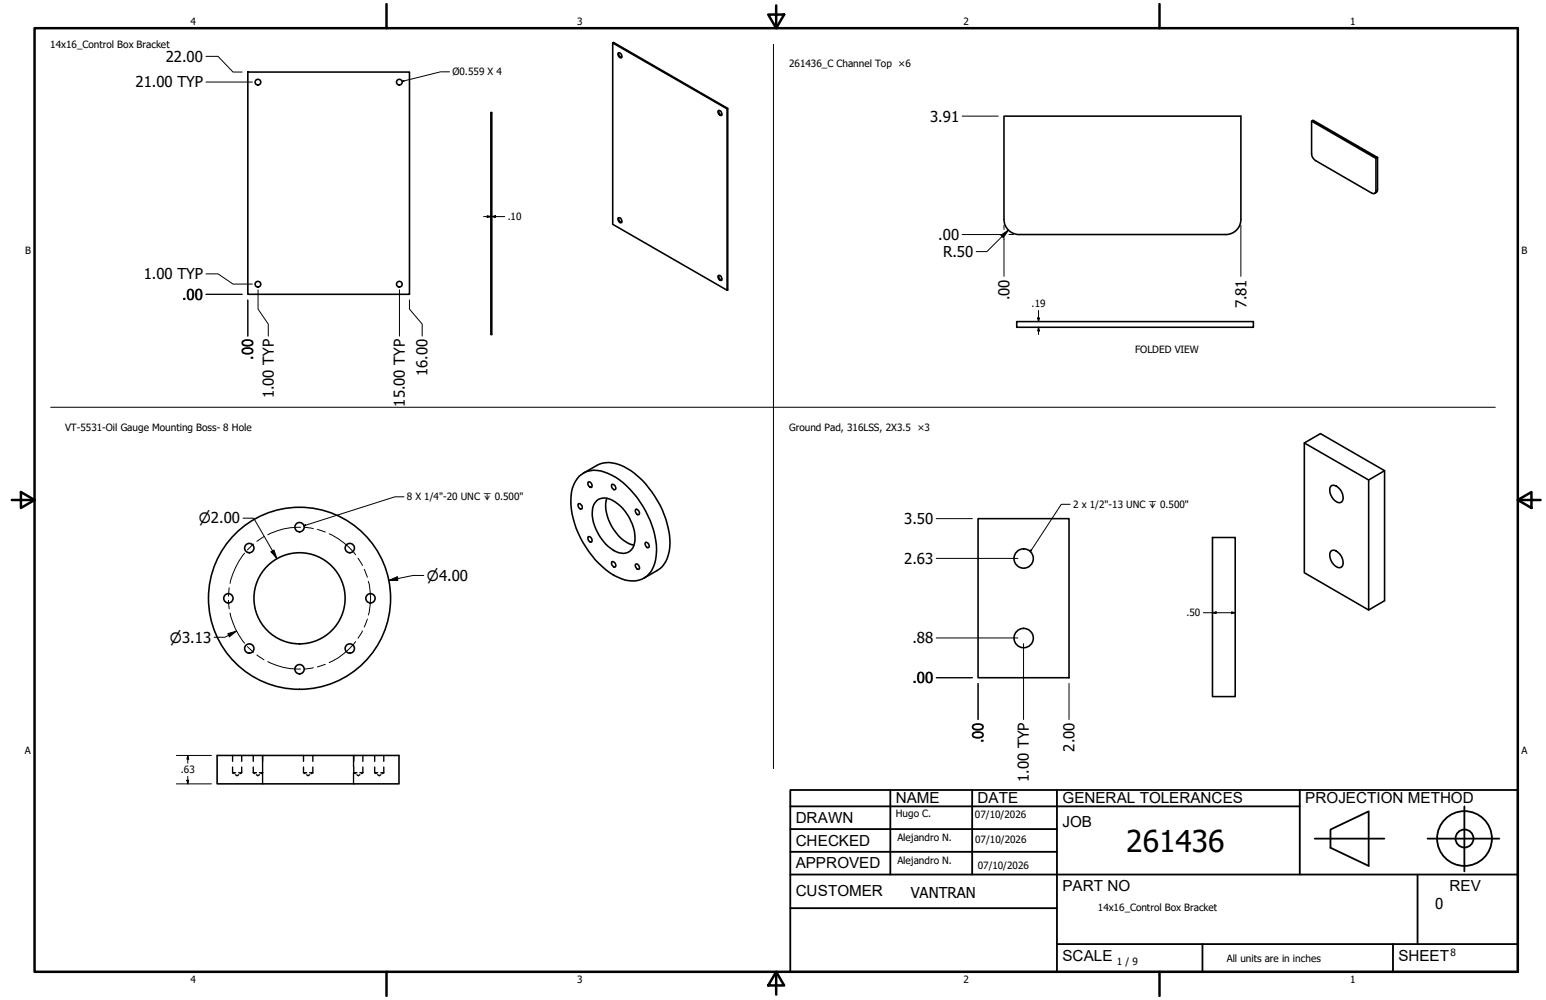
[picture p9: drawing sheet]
<svg xmlns="http://www.w3.org/2000/svg" width="432mm" height="279mm" viewBox="0 0 432 279" stroke-linecap="round" stroke-linejoin="round" font-family="sans-serif">
<!-- layer: Visible (ANSI) -->
<g fill="none" stroke="#000" stroke-width=".44">
<path d="M171.1 12l32 18.4v50.7l-32-18.4v-50.7l.3-.1 31.9 18.4v50.7l-.2 .1M172.6 14.9a.77 .77 0 0 1 1 .3 .77 .77 0 0 1-.2 1l-.6-.5zM172.8 14.7l.1 .8 .7 .6M69.2 20.1h45.2v62.1h-45.2zM137.1 31.4h.3v62.1h-.3zM200.7 30.9a.83 .83 0 0 1 .8 .5 .83 .83 0 0 1-.1 .9l-.5-.3a.81 .81 0 0 1-.2-1.1zM200.8 30.9l.1 .7 .6 .6M203.3 30.3l-.2 .1M366.3 33.8l.4-.2 18 10.4-.4 .3zM366.3 33.8v9.1a2.35 2.35 0 0 0 1.2 2l15.7 9.1a.74 .74 0 0 0 .8 0 .74 .74 0 0 0 .3-.7v-9M384.7 44v9l-.1 .6-.7 .4M172.7 60.8a.9 .9 0 0 1 .8 1.4 .99 .99 0 0 1-.8-1.4z"/>
<path d="M172.8 60.8v.4l.3 .6 .5 .3M200.7 77a.9 .9 0 0 1 .7 1.4 .94 .94 0 0 1-.7-1.4zM200.8 77l-.1 .3 .3 .7 .5 .2M284.7 65.5h57.7a4.2 4.2 0 0 0 4.2-4.2v-28.9h-66.2v28.9a4.2 4.2 0 0 0 4.2 4.2M284 89.9h66.1v1.5h-66.1zM161.8 133a7 7 0 0 1 8-.7 24.3 24.3 0 0 1 11.8 13.2 17.1 17.1 0 0 1 .7 13.3 6.4 6.4 0 0 1-8.8 2.9 22.8 22.8 0 0 1-10.7-10.1 21 21 0 0 1-2.9-15.3l.8-1.8zM162.9 132.2l3.8-2.2a9.1 9.1 0 0 1 9.5 1.5 26.2 26.2 0 0 1 10.9 21.3 7.8 7.8 0 0 1-3.5 6.6l-3.8 2.1M164.3 134.7a.98 .98 0 0 1 .9 1.4 .98 .98 0 0 1-.9-1.4zM166.6 140a4 4 0 0 1 5.2 .2 12.8 12.8 0 0 1 5.4 11.5 3.3 3.3 0 0 1-5.1 2.5 12.8 12.8 0 0 1-6.6-11.8 3.6 3.6 0 0 1 1.1-2.4zM169.5 139.2a11.8 11.8 0 0 0 3.2 10.5l2.2 1.7 2.1 .9M170.9 135.3a.98 .98 0 0 1 .9 1.5 .96 .96 0 0 1-.9-.5 .96 .96 0 0 1 0-1zM364.3 123.8l18 10.3 4.4-2.6-17.9-10.3-4.5 2.6v36.2l18 10.4 4.4-2.6v-36.3"/>
<path d="M371.9 135.7a3.1 3.1 0 0 1 3.3 3.6 1.2 1.2 0 0 1-.8 1.1 1.2 1.2 0 0 1-1.4-.4 3.2 3.2 0 0 1-1.1-4.3zM382.3 134.1v36.3M161.6 140.7a.98 .98 0 0 1 .9 1.5 .96 .96 0 0 1-.9-.5 .96 .96 0 0 1 0-1zM164.3 149.9a1.02 1.02 0 0 1 .9 1.5 1.02 1.02 0 0 1-.9-1.5zM170.9 156.9a1.02 1.02 0 0 1 .9 1.5 1.02 1.02 0 0 1-.9-1.5zM177.5 142.4l.1-.1a.98 .98 0 0 1 .8 1.5 .97 .97 0 0 1-.9-1.4zM177.6 157.6a.95 .95 0 0 1 .8 1.5 .98 .98 0 0 1-.8-1.5zM180.3 151.5a.98 .98 0 0 1 .9 1.5 .95 .95 0 0 1-.9-1.5zM273.2 144.9h25.4v44.5h-25.4zM338.6 150.2h6.4v44.4h-6.4zM371.9 153.9a2.45 2.45 0 0 1 2.7 1.5 2.17 2.17 0 0 1-.1 3.2 3.3 3.3 0 0 1-3.1-4zM60.6 211.1h50.8v7.9h-50.8z"/>
<circle cx="72" cy="23" r=".79"/>
<circle cx="111.5" cy="23" r=".79"/>
<circle cx="72" cy="79.4" r=".79"/>
<circle cx="111.5" cy="79.4" r=".79"/>
<circle cx="69.6" cy="153.1" r="1.3"/>
<circle cx="83.7" cy="147.3" r="1.3"/>
<circle cx="97.7" cy="153.1" r="1.3"/>
<circle cx="285.9" cy="156.1" r="2.7"/>
<circle cx="63.8" cy="167.2" r="1.3"/>
<circle cx="83.7" cy="167.2" r="12.7"/>
<circle cx="83.7" cy="167.2" r="25.4"/>
<circle cx="103.5" cy="167.2" r="1.3"/>
<circle cx="285.9" cy="178.3" r="2.7"/>
<circle cx="69.6" cy="181.2" r="1.3"/>
<circle cx="83.7" cy="187" r="1.3"/>
<circle cx="97.7" cy="181.2" r="1.3"/>
</g>
<!-- layer: Hidden (ANSI)-1 -->
<g fill="none" stroke="#000" stroke-width=".38">
<path d="M65 215.9h.8M65 211.1v1.6M65 214.3v1.6M65 215.9l.4 .3M65.8 216.5l.4 .2 .5-.2M66.7 215.9h.8M67.5 211.1v1.6M67.5 214.3v1.6M67.5 215.9l-.4 .3M70.7 215.9h.9M70.7 211.1v1.6M70.7 214.3v1.6"/>
<path d="M70.7 215.9l.5 .3M71.6 216.5l.4 .2 .5-.2M72.5 215.9h.8l-.4 .3M73.3 211.1v7.9M84.8 215.9h.9M84.8 211.1v1.6M84.8 214.3v1.6M84.8 215.9l.4 .3M85.7 216.5l.3 .2 .5-.2M86.5 215.9h.9M87.4 211.1v1.6M87.4 214.3v1.6"/>
<path d="M87.4 215.9l-.5 .3M98.7 211.1v3.1M98.7 215.8v3.2M98.8 215.9h.9M98.8 211.1v1.6M98.8 214.3v1.6M98.8 215.9l.5 .3M99.7 216.5l.4 .2 .4-.2M100.5 215.9h.8M101.3 211.1v1.6M101.3 214.3v1.6M101.3 215.9l-.3 .3"/>
<path d="M104.6 215.9h.9M104.6 211.1v1.6M104.6 214.3v1.6M104.6 215.9l.5 .3M105.5 216.5l.4 .2 .5-.2M106.4 215.9h.8M107.2 211.1v1.6M107.2 214.3v1.6M107.2 215.9l-.5 .3"/>
</g>
<!-- layer: Borde (ANSI) -->
<g fill="none" stroke="#000" stroke-width=".7">
<path d="M9.7 7.9h414.2v263.6h-414.2zM107.9 1.1v6.8M214.6 4.1h4.4l-2.2 3.8zM216.8 1.5v6.4M323.8 1.1v6.8M3.3 139.7h6.4M5.8 137.5l3.9 2.2-3.9 2.2zM423.9 139.7l3.8-2.2v4.4zM423.9 139.7h6.4M107.9 271.5v6.8M216.8 271.5l2.2 3.8h-4.4zM216.8 271.5v6.4"/>
<path d="M323.8 271.5v6.8"/>
</g>
<!-- layer: Title (ANSI)-1 -->
<g fill="none" stroke="#000" stroke-width=".51">
<path d="M220.7 220.7h203.2v50.8h-203.2zM220.7 225.3h142.3M220.7 231.6h74.5M220.7 238h74.5M248.7 220.7v23.6M271.5 220.7v23.6M295.2 220.7v50.8M363 220.7v23.6M367.2 234.3h19.5M371.6 231.8l10.7-5.1v15.2l-10.7-5zM398.7 234.3h20.1M409 225.3v18.2"/>
<path d="M220.7 244.3h203.2M220.7 253.7h74.5M395.9 244.3v19.5M295.2 263.8h128.7M335.9 263.8v7.7M389.1 263.8v7.7"/>
<circle cx="409" cy="234.3" r="7.7"/>
<circle cx="409" cy="234.3" r="2.51"/>
</g>
<g fill="none" stroke="#000" stroke-width=".28">
<path d="M216 12.4v202.4M14.2 113.8h403.4M68.3 154.6a20.1 20.1 0 0 0-4 8.4M70.8 152l-1.7 1.7M73.7 149.9l-1.9 1.4M83.9 147.3a18.2 18.2 0 0 0-9.1 2.1M85.2 147.3l2.3 .4M88.6 148l2.3 .7M91.9 149.2a19.2 19.2 0 0 1 7.4 5.8M100 156l1.2 2M101.7 159.1l.9 2.2M63.8 167.7l.2 2.4"/>
<path d="M64 164.2l-.2 2.4M64.3 171.3a19.2 19.2 0 0 0 4 8.4M99.3 179.3a19.2 19.2 0 0 1-7.4 5.8M101.2 176.3l-1.2 2M102.6 173l-.9 2.2M102.9 162.4a17.7 17.7 0 0 1 0 9.4M69.1 180.7l1.7 1.5M71.8 183l1.9 1.3M74.8 184.8a18.2 18.2 0 0 0 9.1 2.1M87.5 186.6l-2.3 .3M90.9 185.6l-2.3 .7"/>
</g>
<!-- layer: Cota (ANSI) -->
<g fill="none" stroke="#000" stroke-width=".28">
<path d="M57.5 15.7h3.4l4.2 4.4h2.5M57.5 22.9h13M268.7 32.4h10.1M57.5 76.5h3.4l4.2 2.9h5.4M135.1 60.5h2M136.1 60.3l1 .2-1 .3zM137.4 60.5l1-.2v.5zM137.4 60.5h3.6M268.7 65.5h10.8M279.5 65.7l2.2-1.4-1.5 2.1zM280.4 66.4v10.8M280.4 62.9v1.2"/>
<path d="M281.7 64.3l-6 6h-3M281.8 65.5h1.3M346.6 62.9v14.3M57.5 82.2h10.1M69.2 83.8v10.1M72.1 81v5.4l2.8 4.2v3.3M111.6 81v12.9M114.4 83.8v2.6l3.5 4.2v3.3M289.8 88.8h.5l-.2 1.1zM290.1 91.4l.2 1.1h-.5zM290.1 86.7v3.2M290.1 91.4v2.1"/>
<path d="M67.9 144.8h3l6.4 11.3M75.7 154.2l.8-.5 .8 2.4zM261.5 156h22.8M261.5 144.9h10.1M63.6 177l2.4-.7-1.9 1.6zM66 176.3l-3.2 1.8h-3M108.5 162.2l2.4-1 .2 1zM118.4 160.8h-3l-6.9 1.4M261.5 178.2h22.8M285.9 179.8v21.2M336.1 171.2h8.9M338.6 171.2l1.1-.3v.5z"/>
<path d="M344 170.9l1 .3-1 .2zM261.5 189.4h10.1M273.2 190.9v10.1M298.6 190.9v10.1M49.3 219h9.8M49.3 211.1h9.8M52.2 218h.5l-.2 1zM52.5 211.1l.2 1h-.5zM52.5 211.1v2.1M52.5 216.9v2.1"/>
</g>
<path d="M112.3 22.7l.5-.2v.2zM125.5 20.1h-2.4l-10.8 2.6M112.8 138.8h-2.5l-25.5 8.1M84.8 146.9l.5-.3 .1 .3zM288 153.6l.2 .2-.4 .3zM298.9 140.9h-2.5l-8.6 13.2" fill="none" stroke="#000" stroke-width=".28"/>
<path d="M112.3 22.7l.5-.2v.2zM84.8 146.9l.5-.3 .1 .3zM288 153.6l.2 .2-.4 .3z" fill="#000"/>
<!-- layer: Cota (ANSI) -->
<path d="M136.1 60.3l1 .2-1 .3zM137.4 60.5l1-.2v.5zM279.5 65.7l2.2-1.4-1.5 2.1zM289.8 88.8h.5l-.2 1.1zM290.1 91.4l.2 1.1h-.5zM75.7 154.2l.8-.5 .8 2.4zM63.6 177l2.4-.7-1.9 1.6zM108.5 162.2l2.4-1 .2 1zM338.6 171.2l1.1-.3v.5zM344 170.9l1 .3-1 .2zM52.2 218h.5l-.2 1zM52.5 211.1l.2 1h-.5z" fill="#000"/>
<text font-size="8.4" x="314.6" y="238.1">261436</text>
<g font-size="4.3">
<text x="250.2" y="224.2">NAME</text>
<text x="273" y="224.2">DATE</text>
<text x="296.7" y="224.3">GENERAL TOLERANCES</text>
<text x="364.6" y="224.3">PROJECTION METHOD</text>
<text x="222.2" y="229.9">DRAWN</text>
<text x="296.7" y="230.9">JOB</text>
<text x="222.2" y="236.3">CHECKED</text>
<text x="222.2" y="242.6">APPROVED</text>
<text x="222.2" y="250.3">CUSTOMER</text>
<text x="296.7" y="249">PART NO</text>
<text x="404.8" y="248.9">REV</text>
<text x="296.7" y="268.4">SCALE</text>
<text x="390.6" y="268.4">SHEET</text>
</g>
<g font-size="4.2">
<text x="46.3" y="17.3">22.00</text>
<text x="37.8" y="24.4">21.00 TYP</text>
<text x="259.8" y="34">3.91</text>
<text x="262.1" y="67.1">.00</text>
<text x="263.4" y="71.8">R.50</text>
<text x="40.1" y="78">1.00 TYP</text>
<text x="50.9" y="83.8">.00</text>
<text x="281.9" y="83.9" transform="rotate(-90 281.9 83.9)">.00</text>
<text x="348.1" y="86.2" transform="rotate(-90 348.1 86.2)">7.81</text>
<text x="70.7" y="100.6" transform="rotate(-90 70.7 100.6)">.00</text>
<text x="119.4" y="105.2" transform="rotate(-90 119.4 105.2)">16.00</text>
<text x="76.5" y="111.3" transform="rotate(-90 76.5 111.3)">1.00 TYP</text>
<text x="113.1" y="113.6" transform="rotate(-90 113.1 113.6)">15.00 TYP</text>
<text x="252.5" y="146.4">3.50</text>
<text x="252.5" y="157.5">2.63</text>
<text x="254.8" y="179.8">.88</text>
<text x="254.8" y="190.9">.00</text>
<text x="274.7" y="207.7" transform="rotate(-90 274.7 207.7)">.00</text>
<text x="300.1" y="210" transform="rotate(-90 300.1 210)">2.00</text>
<text x="287.4" y="218.5" transform="rotate(-90 287.4 218.5)">1.00 TYP</text>
<text x="254.4" y="250.8">VANTRAN</text>
<text x="400.9" y="254">0</text>
</g>
<g font-size="3.9">
<text x="55.6" y="146.2">⌀2.00</text>
<text x="119.2" y="162.2">⌀4.00</text>
<text x="47.4" y="179.5">⌀3.13</text>
</g>
<g font-size="2.8">
<text x="53.2" y="6.9">4</text>
<text x="161.2" y="6.9">3</text>
<text x="269.1" y="6.9">2</text>
<text x="377.1" y="6.9">1</text>
<text x="14" y="13.5">14x16_Control Box Bracket</text>
<text x="126.4" y="21.1">Ø0.559 X 4</text>
<text x="220.4" y="18.7">261436_C Channel Top ×6</text>
<text x="141.8" y="61.5">.10</text>
<text x="7" y="70.9">B</text>
<text x="424.9" y="70.9">B</text>
<text x="288.1" y="85.9">.19</text>
<text x="317.1" y="98.6">FOLDED VIEW</text>
<text x="18.2" y="120.4">VT-5531-Oil Gauge Mounting Boss- 8 Hole</text>
<text x="220.4" y="120.4">Ground Pad, 316LSS, 2X3.5 ×3</text>
<text x="113.6" y="139.8">8 X 1/4&quot;-20 UNC ↧ 0.500&quot;</text>
<text x="299.7" y="141.9">2 x 1/2&quot;-13 UNC ↧ 0.500&quot;</text>
<text x="331.4" y="172.2">.50</text>
<text x="6.9" y="210.6">A</text>
<text x="424.9" y="210.6">A</text>
<text x="50.5" y="216.1">.63</text>
<text x="250.2" y="228.3">Hugo C.</text>
<text x="272.3" y="228.4">07/10/2026</text>
<text x="250.6" y="234.9">Alejandro N.</text>
<text x="272.4" y="235.6">07/10/2026</text>
<text x="250.6" y="241.5">Alejandro N.</text>
<text x="273.1" y="242.8">07/10/2026</text>
<text x="306.6" y="254.5">14x16_Control Box Bracket</text>
<text x="312" y="269.7">1 / 9</text>
<text x="342.6" y="268.7">All units are in inches</text>
<text x="405.1" y="267.1">8</text>
<text x="53.2" y="274.6">4</text>
<text x="161.2" y="274.6">3</text>
<text x="269.1" y="274.6">2</text>
<text x="377.1" y="274.6">1</text>
</g>
</svg>
